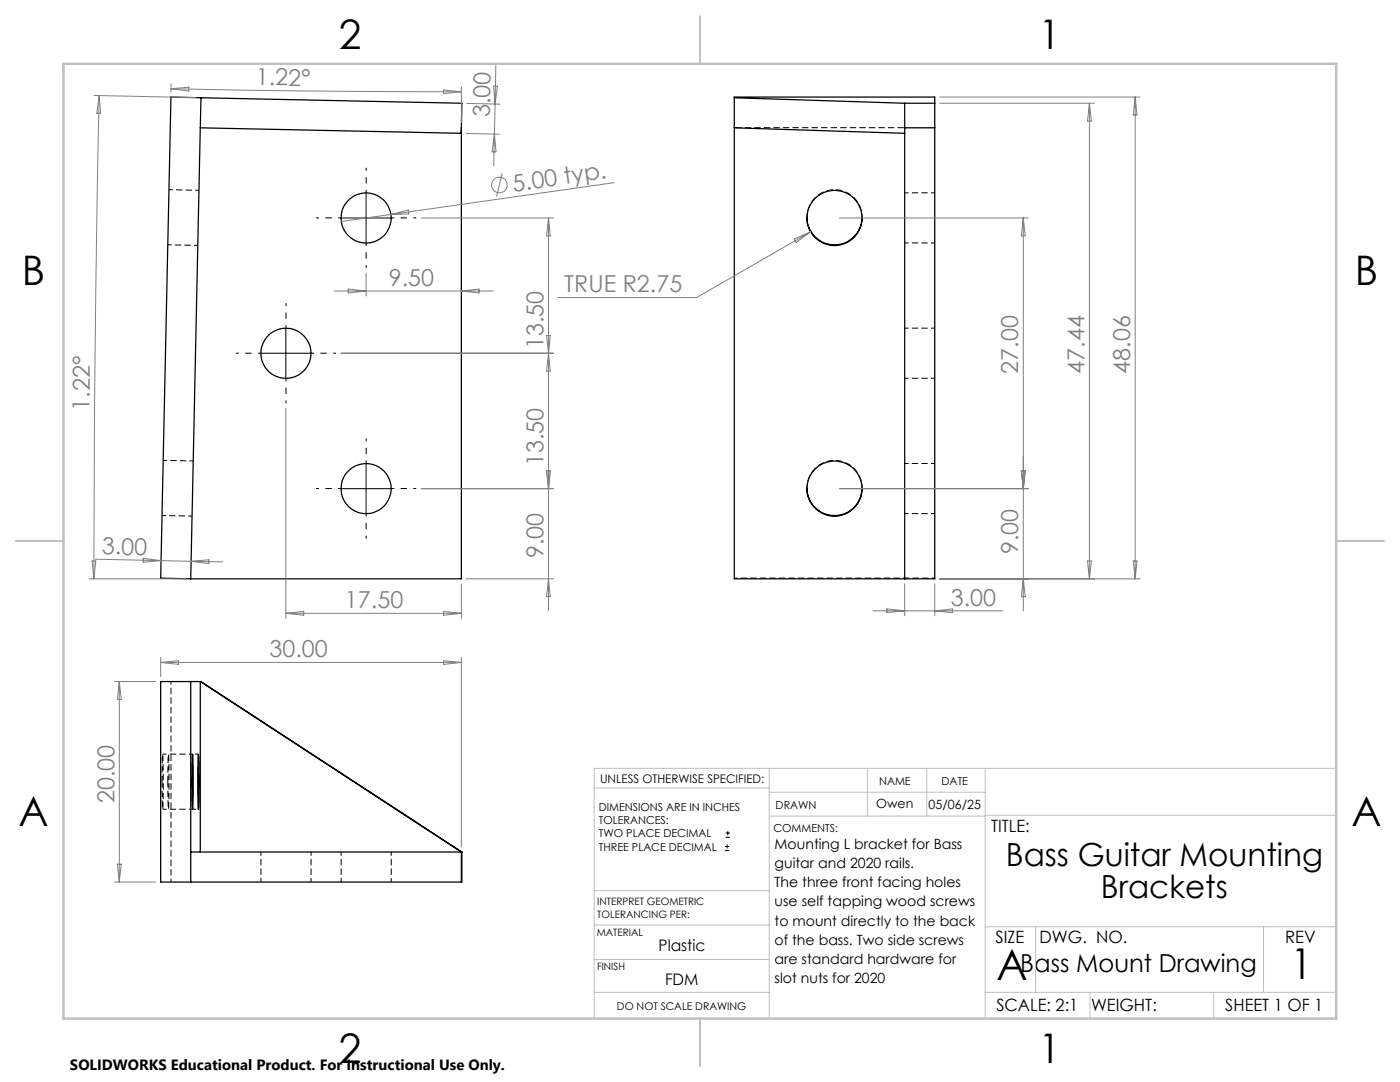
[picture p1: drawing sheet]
<svg xmlns="http://www.w3.org/2000/svg" width="279mm" height="216mm" viewBox="0 0 279 216" stroke-linecap="round" stroke-linejoin="round" font-family="sans-serif">
<g fill="none" stroke="#000" stroke-width=".2" stroke-dasharray="1.3 .6" stroke-dashoffset=".5" stroke-linecap="butt">
<path d="M39.7 38l-6-.2M186.6 38.5h-6M33.5 48.8l6 .2M161.1 43.4a5.5 5.5 0 0 1 5.5-5.6 5.5 5.5 0 0 1 5.5 5.6M180.6 48.5h6M180.6 75.5h6M186.6 65.5h-6M38.6 92l-6-.1M161.1 97.4a5.5 5.5 0 0 1 5.5-5.5 5.5 5.5 0 0 1 5.5 5.5M186.6 92.5h-6M32.3 102.9l6 .1M180.6 102.5h6"/>
<path d="M38.5 150.5h-6M32.5 161.5h6M52.1 170v6M62.1 176v-6M68.1 170v6M78.1 176v-6"/>
</g>
<g fill="none" stroke="#000" stroke-width=".25">
<path d="M40.1 19.5l-6-.1-2 96 6 .1M40.1 19.5l-.1 6M40.1 19.5l52.1 1.1-.1 4.9M146.5 19.4h40v96.1h-40zM146.5 19.5l34.1 1.1M40 25.5l-1.9 90M40 25.5l52 1.1 .1-1.1M92.1 25.5v90h-54M146.5 25.5l34.1 1.1M180.6 20.6h5.9M180.6 25.5h5.9M180.6 20.6v94.9"/>
<path d="M161 43.4a5.5 5.5 0 0 0 5.5 5.5 5.5 5.5 0 0 0 5.5-5.5M161 97.4a5.5 5.5 0 0 0 5.5 5.5 5.5 5.5 0 0 0 5.5-5.5M32.1 136h8l52.1 34v6h-60.1zM38.1 136v40M38.5 150.5l.1 2.6-.1 8.4-.2-4.8zM39.6 150.5l.1 4.5-.1 6.5-.1-2.9zM38.1 170h54.1M40 170v-34l52.1 34v6"/>
<circle cx="73.1" cy="43.5" r="5"/>
<circle cx="166.5" cy="43.5" r="5.5"/>
<circle cx="57.1" cy="70.5" r="5"/>
<circle cx="73.1" cy="97.5" r="5"/>
<circle cx="166.5" cy="97.5" r="5.5"/>
</g>
<path d="M146.6 25.5h34" fill="none" stroke="#000" stroke-width=".2" stroke-dasharray="1.3 .6" stroke-dashoffset="-.2" stroke-linecap="butt"/>
<path d="M186.6 115.4h-40M39.6 150.5h-1.1M34.1 176v-40M38.5 161.5h1.1" fill="none" stroke="#000" stroke-width=".2" stroke-dasharray="1.3 .6" stroke-dashoffset=".6" stroke-linecap="butt"/>
<path d="M161.1 43.3v.2M172.1 43.5v-.2M161.1 97.4v.1M172.1 97.5v-.1" fill="none" stroke="#000" stroke-width=".2" stroke-dasharray="1.3 .6" stroke-linecap="butt"/>
<path d="M32.3 156l.2-5.5 .1 5.1-.1 5.9-.2-5.5M33.5 156l.1-5.5 .1 5.1-.1 5.9-.1-5.5" fill="none" stroke="#000" stroke-width=".2" stroke-dasharray="1.3 .6" stroke-dashoffset=".1" stroke-linecap="butt"/>
<g fill="none" stroke="#808080" stroke-width=".2">
<path d="M18.8 19.1l20.3 .4M19.8 19l-.9 57.9-.2 38.6M19.8 19.1l.3 3.5h-.8zM34.1 16.7v1.7M34.1 17.7l3.6-.3v.8zM34.1 17.7a2642.6 2642.6 0 0 0 58 .6M88.5 18l3.6 .3-3.6 .4zM92.1 17.3v7.2M98.5 17.2h.8l-.5 3.5zM99 13.1l-.2 7.6M187.5 19.4h40M226.6 19.4v96.1"/>
<path d="M226.6 19.4l.3 3.5h-.7zM93 26.6l6.7 .2M93.2 20.6l6.6 .2M98.7 26.7l-.2 6.4M98.7 26.7l.3 3.6h-.8zM98.8 20.7l-.1 6M100.2 34.6l-1.1 4.6M122.6 36.4l-54.5 7.8M187.5 20.6h30.9M217.4 20.6v94.9M217.4 20.6l.4 3.6h-.8zM66.7 58.1h31.7"/>
<path d="M69.5 57.7l3.6 .4-3.6 .4zM73.1 54.5v4.6M78 42.8l3.5-.9 .1 .8zM84.1 43.5h26.4M92.1 58.1l3.5-.4v.8zM109.5 43.5v78.3M109.5 43.5l.3 3.6h-.7zM158.5 47.7l3.3-1.5-2.9 2.2zM161.8 46.2l-22.8 13.2h-27.7M167.5 43.5h37.7M204.2 43.5l.4 3.6h-.8zM204.2 43.5v78.3"/>
<path d="M68.1 70.5h42.4M109.1 67h.7l-.3 3.5zM109.5 70.5l.3 3.5h-.7zM57 81.5v41.9M84.1 97.5h26.4M109.1 93.9h.7l-.3 3.6zM167.5 97.5h37.7M203.8 93.9h.8l-.4 3.6zM17.7 115.5h19.4M18.4 111.9h.7l-.4 3.6zM19 111.6l13.1 .3M28.6 111.4l3.5 .5-3.5 .3z"/>
<path d="M32.1 111.9l6 .1M38.1 112l6.4 .1M38.1 112l3.6-.3v.8zM92.1 116.5v6.9M93.1 115.5h17.4M109.5 115.5l.3 3.6h-.7zM180.6 116.5v6.4M186.5 116.5v6.4M187.5 115.5h40M204.2 115.5l.4 3.6h-.8zM217 111.9h.8l-.4 3.6zM226.2 111.9h.7l-.3 3.6z"/>
<path d="M22.8 136h8.2M23.8 136v40M23.8 136l.4 3.6h-.8zM32.1 131.2v3.8M32.1 132.2h60M32.1 132.2l3.5-.4v.8zM57 122.4h35.1M57 122.4l3.6-.4v.8zM88.5 122l3.6 .4-3.6 .4zM88.5 131.8l3.6 .4-3.6 .4zM92.1 131.2v37.8M174.2 121.9h25.9"/>
<path d="M177 121.5l3.6 .4-3.6 .3zM186.5 121.9l3.6-.4v.7zM22.8 176h8.2M23.4 172.4h.8l-.4 3.6z"/>
<circle cx="99.7" cy="36.9" r="1.56"/>
</g>
<path d="M73.1 38.5v10M68.1 43.5h10M52.1 70.5h10M57 65.5v10M68.1 97.5h10M73.1 92.5v10M144.7 169.7h.8M144.7 168.9h.8M144.8 167.1h.9M144.8 166.2h.9M145.1 168.5v.8M145.2 165.8v.9" fill="none" stroke="#000" stroke-width=".2"/>
<path d="M73.1 38.5v-5M68.1 43.5h-5M73.1 48.5v5M78.1 43.5h5M52.1 70.5h-5M57.1 65.5v-5M57.1 75.5v5M62.1 70.5h5M68.1 97.5h-5M73.1 92.5v-5M78.1 97.5h5M73.1 102.5v5" fill="none" stroke="#000" stroke-width=".2" stroke-dasharray="15.2 1.3 1.3 1.3" stroke-dashoffset="14.6" stroke-linecap="butt"/>
<g fill="none" stroke="#c0c0c0" stroke-width=".2">
<path d="M118.6 157.2h34.9M153.5 153.3v49.9M153.5 158.1h43.1M173.1 153.3v9.5M185 153.3v9.5M196.6 153.3v49.9M266.7 153.3h-148.1v49.9M118.6 177.7h35M153.5 162.8h43.1M196.6 162.7h70.1M118.6 198h34.9M118.6 191.5h34.9"/>
<path d="M118.6 184.6h35M196.6 198h70.1M196.6 184.9h70.1M206.7 184.9v13.1M217.5 198v5.2M242.2 198v5.2M252.2 184.9v13.1"/>
</g>
<path d="M139.7 3.2v9.5M3.1 107.9h9.6M266.7 107.9h9.5M139.7 203.2v9.6" fill="none" stroke="#c0c0c0" stroke-width=".25"/>
<path d="M12.7 12.7h254v190.5h-254z" fill="none" stroke="#c0c0c0" stroke-width=".5"/>
<g font-size="8.5">
<text x="198.9" y="195.5">A</text>
<text x="257.6" y="195.4">1</text>
</g>
<g font-size="8.1">
<text x="67.6" y="9.7">2</text>
<text x="207.3" y="9.7">1</text>
<text x="4.4" y="57">B</text>
<text x="270.4" y="57">B</text>
<text x="3.7" y="164.9">A</text>
<text x="269.7" y="164.9">A</text>
<text x="67.6" y="212.2">2</text>
<text x="207.3" y="212.2">1</text>
</g>
<g font-size="6.3">
<text x="200.7" y="172.9">Bass Guitar Mounting</text>
<text x="219.7" y="179.2">Brackets</text>
</g>
<text font-size="4.9" x="203.6" y="194">Bass Mount Drawing</text>
<g font-size="4.7" fill="#808080">
<text x="51.1" y="17" transform="rotate(1 51.1 17)">1.22°</text>
<text x="97.7" y="23.4" transform="rotate(-89 97.7 23.4)">3.00</text>
<text x="102.5" y="38.2" transform="rotate(-8 102.5 38.2)">5.00 typ.</text>
<text x="77.6" y="57">9.50</text>
<text x="112.6" y="58.3">TRUE R2.75</text>
<text x="108.5" y="69.7" transform="rotate(-90 108.5 69.7)">13.50</text>
<text x="203.2" y="74.6" transform="rotate(-90 203.2 74.6)">27.00</text>
<text x="216.4" y="74.6" transform="rotate(-90 216.4 74.6)">47.44</text>
<text x="225.5" y="74.6" transform="rotate(-90 225.5 74.6)">48.06</text>
<text x="17.9" y="81.9" transform="rotate(-90 17.9 81.9)">1.22°</text>
<text x="108.5" y="93" transform="rotate(-90 108.5 93)">13.50</text>
<text x="20.3" y="110.6" transform="rotate(1 20.3 110.6)">3.00</text>
<text x="108.5" y="111.4" transform="rotate(-90 108.5 111.4)">9.00</text>
<text x="203.2" y="110.5" transform="rotate(-90 203.2 110.5)">9.00</text>
<text x="68.9" y="121.4">17.50</text>
<text x="189.8" y="120.8">3.00</text>
<text x="53.8" y="131.2">30.00</text>
<text x="22.8" y="160.2" transform="rotate(-90 22.8 160.2)">20.00</text>
</g>
<g font-size="3.4">
<text x="197.8" y="166">TITLE:</text>
<text x="198.7" y="188.1">SIZE</text>
<text x="207.5" y="188.1">DWG. NO.</text>
<text x="256.5" y="188.2">REV</text>
<text x="198.8" y="201.7">SCALE: 2:1</text>
<text x="217.7" y="201.8">WEIGHT:</text>
<text x="244.5" y="201.7">SHEET 1 OF 1</text>
</g>
<g font-size="3.2">
<text x="131.4" y="189.8">Plastic</text>
<text x="132.7" y="196.6">FDM</text>
</g>
<text font-size="3" x="14" y="213.5">SOLIDWORKS Educational Product. For Instructional Use Only.</text>
<g font-size="2.8">
<text x="154.6" y="169.4">Mounting L bracket for Bass</text>
<text x="154.6" y="173.2">guitar and 2020 rails.</text>
<text x="154.6" y="177">The three front facing holes</text>
<text x="154.6" y="180.9">use self tapping wood screws</text>
<text x="154.6" y="184.7">to mount directly to the back</text>
<text x="154.6" y="188.5">of the bass. Two side screws</text>
<text x="154.6" y="192.3">are standard hardware for</text>
<text x="154.6" y="196.2">slot nuts for 2020</text>
</g>
<g font-size="2.5">
<text x="174.9" y="161.3">Owen</text>
<text x="185.3" y="161.4">05/06/25</text>
</g>
<text font-size="2.4" x="119.8" y="156.2">UNLESS OTHERWISE SPECIFIED:</text>
<g font-size="2.2">
<text x="119.5" y="161.8">DIMENSIONS ARE IN INCHES</text>
<text x="154.8" y="161.4">DRAWN</text>
<text x="175.4" y="156.6">NAME</text>
<text x="187.9" y="156.7">DATE</text>
<text x="119.5" y="164.4">TOLERANCES:</text>
<text x="119.5" y="167.1">TWO PLACE DECIMAL</text>
<text x="154.4" y="166.1">COMMENTS:</text>
<text x="119.5" y="169.7">THREE PLACE DECIMAL</text>
</g>
<text font-size="2.1" x="123.1" y="201.6">DO NOT SCALE DRAWING</text>
<g font-size="2">
<text x="119.2" y="180.6">INTERPRET GEOMETRIC</text>
<text x="119.2" y="183.1">TOLERANCING PER:</text>
<text x="119.1" y="186.7">MATERIAL</text>
<text x="119.1" y="193.5">FINISH</text>
</g>
</svg>
